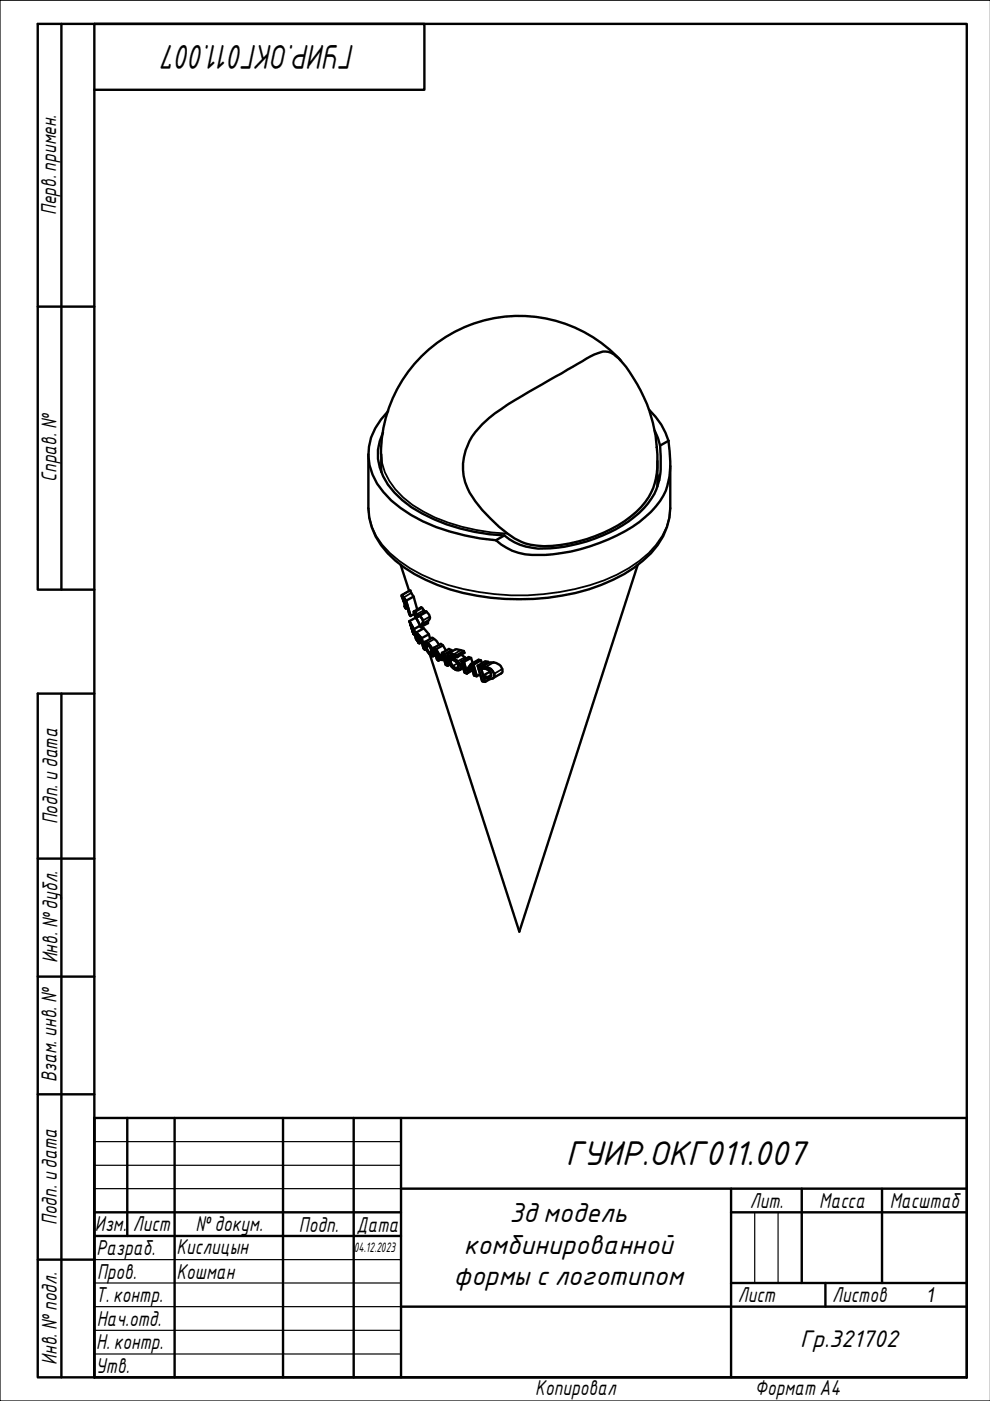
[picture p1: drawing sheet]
<svg xmlns="http://www.w3.org/2000/svg" width="210mm" height="297mm" viewBox="0 0 210 297" stroke-linecap="round" stroke-linejoin="round" font-family="sans-serif">
<g fill="none" stroke="#000" stroke-width=".51">
<path d="M131.7 76.5a29.3 29.3 0 0 0-32.2-7.5 29.3 29.3 0 0 0-18.7 27.3M78.1 96.3v11.4a14.9 14.9 0 0 0 5.7 11.2 38.2 38.2 0 0 0 20.2 7.8 49.2 49.2 0 0 0 26-3.8 23 23 0 0 0 10.6-9.2l.8-2 .5-1.9 .2-2.1v-8.9M80.8 96.3v3.8M81.2 91.7a10.5 10.5 0 0 0 1 11 22 22 0 0 0 9.8 7.4 42 42 0 0 0 14.9 3.4M82.3 87.2a13.2 13.2 0 0 0-4.2 9.5 13.5 13.5 0 0 0 4.8 9.4 33.7 33.7 0 0 0 15.7 7.4l3.2 .7 3.4 .3M102.2 90a54.3 54.3 0 0 1 11.3-7.7l11.7-6.7a8.8 8.8 0 0 1 3.2-1.1 4.6 4.6 0 0 1 3.2 2 31.7 31.7 0 0 1 7.5 25 13.2 13.2 0 0 1-5.4 8 30.9 30.9 0 0 1-19.9 6.2 10.7 10.7 0 0 1-6.2-2.6 28 28 0 0 1-8.5-9.7 12.1 12.1 0 0 1 3.1-13.4zM137.6 86.9a14.7 14.7 0 0 1 4.1 6.6M138.8 91.3l.7 1.6 .5 1.6M139.4 97.8v5.4M140 94.5l.1 2.2a14.6 14.6 0 0 1-2 9 23.8 23.8 0 0 1-12.1 8.5 29.3 29.3 0 0 1-13.2 1.9 11.1 11.1 0 0 1-5.9-2.6M141.7 93.5a21.3 21.3 0 0 1-.5 10.6 19.4 19.4 0 0 1-8.7 8.5 37.9 37.9 0 0 1-21.2 4.9 11.5 11.5 0 0 1-6.1-3M141.7 93.5l-1.7 1"/>
<path d="M85 119.8l1.7 5.5M106.9 113.5l-1.7 1M135.2 119.8l-25.1 77.7-19-58.8M139.4 100.7l.4 1.1M85.2 126.2l.2 .2 .7 1 1 3.2-.3-.3-.4-1.3-.3-.4-.1 .4-.2-.4 .1-.5zM85.2 126.2l1.7-1 .8 1.3 .8 2.7M85.7 127l-.3-.3 .6 1.6M85.7 127l.3 .4 .3 1.2-.3-.3M86.3 128.8l-.3 .2M86.8 131.7l1 1.7 .7 2.4-.3-.3-.6-2.1-.5-1 .6 2.1zM87.7 126.5l-1.6 .9M87.8 129.7l1.5-.9 .8 .9"/>
<path d="M87.8 130.2l-.7 .4M87.9 134.4l-.2 .1M88.2 130.9l-1.4 .8M88.3 134.1l.4 1.8-.2-.2 .2 .6 .3 .1-.2-1M88.3 134.1l1.1 1.2 .7 2.5-.3-.3-.6-2.1-.6-.7 .2 .7M88.3 134.1l1.6-.9 1 1.3 .3 .9M88.5 135.8h.1M88.7 130.5a1.22 1.22 0 0 1 .6 2.1l-.1 .4M88.7 130.5l-.1 .2-.4-.7-.3-.3h-.2l1.5 3.3M88.7 130.5l1.5-.8a1.24 1.24 0 0 1 .5 2v.4l-1.5 .9M88.7 135.7h-.2M89 135.2l-.2 .2"/>
<path d="M89.1 132.6l-1.3 .8M89.4 136.1l-.4 .3M89.5 132.8l.1 .5M90.1 136.1a3.1 3.1 0 0 1 1.8 3l-.2 .1a3.5 3.5 0 0 1-1.7-3zM90.1 136.1l1.7-.9 .8 .7 .5 .8M90.4 137.7l-.3 .1M90.4 136.5a2.34 2.34 0 0 1 1.2 2.2 1.94 1.94 0 0 1-1.2-2.2zM90.9 134.5l-1.5 .8M92 137.3l.5 .4 1 1.7 .2-1 .6 .3 .6 2.4-.4-.1-.5-2-.3 .9-.3-.2-.9-1.5 .5 1.9-.4-.3zM92 137.3l1.5-.8 .4 .3 .7 1.1M92.4 138.9l-.5 .2M93.5 139.8l-.5 .3"/>
<path d="M93.9 136.8l-1.4 .9M94.2 139.7l-.5 .2M95.1 138.5h.5l1.2 .4 .2 .4M95.1 138.5a2.07 2.07 0 0 0 .2 2.2l.4 .6a1.35 1.35 0 0 0 2 .5 2.28 2.28 0 0 0-2.3-2.3l-.1-.3 .3-.3 1.4 .4M95.1 138.5l1.7-.8 1.6 .3 .1 .4-1.5 .9M95.4 139.8a1.51 1.51 0 0 1 1.6 1.9h-.2a1.88 1.88 0 0 1-1.3-1.6M95.4 139.8l.1 .3M95.8 137.8l-1.5 .9M95.8 138.1v-.3l-.6-.2-1.5 .8M96.1 139.1l-.7 .4M97.8 138.8l1 .8M98.4 138l-1.6 .9"/>
<path d="M99.9 139.5l-1.5 .8M95.4 140.9l-.5 .2M97.9 140.2l.5 .1 .5 1.9 1-1.4 .5 .2 .7 2.4-.6-.2-.5-1.8-1 1.4-.5-.2zM97.9 140.2l1.5-.9 .5 .2 .3 1.1M98.2 141.6l-.7 .4M100.2 142.1l-1.2 .7M101.8 143l-.7 .4M101.9 141.3l1.6-1 .1 .3-1.7 .9M101.9 141.5a2.11 2.11 0 0 1 2.9 2 1.39 1.39 0 0 1-1.9 .2l-.3-.1M101.9 141.5v-.2l-.6-.2 .9 3.3 .7 .2-.3-1M102 140l-1.6 1M102 141.8a1.39 1.39 0 0 1 1.5 .2 1.39 1.39 0 0 1 .5 1.4l-.1 .1a1.69 1.69 0 0 1-1.5-.3"/>
<path d="M102 141.8l.4 1.4M102.2 140.6l-.2-.6-.5-.1-1.6 .9M103.5 140.3l-.6-.1-1.6 .9M103.6 140.6a2.09 2.09 0 0 1 2.9 2l-2 1.2M103.9 142.4l-1.5 .8M103.9 143.9l-1 .7"/>
</g>
<g fill="none" stroke="#000" stroke-width=".38">
<path d="M80.8 96.3a13.9 13.9 0 0 0 6.6 10.7 38.6 38.6 0 0 0 20.2 6.1M78.1 107.7a14.1 14.1 0 0 0 6.5 11.2 37.3 37.3 0 0 0 16.9 6.6 51.3 51.3 0 0 0 29.3-3.7 22.9 22.9 0 0 0 9.6-8.1l1-2 .5-2 .2-2M85.6 126.9l-.1 .1M86 127.4l-.3 .2M86.2 128.2l-.2 .1M86.9 125.2l-1.7 1M87.2 125.7l-1.6 1M88.7 135.7h-.1M88.7 135.7l-.1 .1M89.3 136l-.3 .2M89.5 128.9l-1.5 .9M89.9 129.4l-1.5 .8"/>
<path d="M90.2 129.7l-1.5 .8M90.5 129.8l-1.5 .8M90.7 131.7l-1.4 .9M90.9 136.9l-.5 .2M91 131.4l-1.5 .9M91.1 130.7l-1.4 .9M91.6 138.4l-.4 .1M92.1 135.5l-1.5 .8M92.2 138.2l-.3 .2M95.9 139.9l-.4 .2M96.8 139.2l-.7 .4M97.7 137.8l-1.5 .9"/>
<path d="M98.6 139.4l-1.6 .8M97 140.6l-1 .6M97.2 141.3l-.6 .4M98 141l-.3 .2M98.2 141.6l-.7 .4M104.1 143.1l-.8 .5M104.6 140.4l-1.6 1M106.5 141.8l-1.7 1.1"/>
</g>
<g fill="#000">
<circle cx="86.9" cy="125.2" r=".25"/>
<circle cx="90.2" cy="129.7" r=".25"/>
</g>
<circle cx="95.4" cy="139" r=".19" fill="#000"/>
<path d="M210 0h-210v297h210" fill="none" stroke="#000" stroke-width=".25"/>
<path d="M20 5.1h185v286.9h-185z" fill="none" stroke="#000" stroke-width=".51"/>
<g fill="none" stroke="#000" stroke-width=".51">
<path d="M20 237h185v55h-185zM27 237v25.1M37 237v55M60 237v55M75 237v55M85 237v55M20 257h65M85 252h120M155 257h50M155 252v40M170 252v20M187 252v20"/>
<path d="M20 262.1h65M85 277h120M155 272h50M175 272v5"/>
</g>
<path d="M20 242h65M20 247.1h65M20 252h65M160 257v15M165 257v15M20 267.1h65M20 272h65M20 277h65M20 282.1h65M20 287.1h65" fill="none" stroke="#000" stroke-width=".25"/>
<path d="M13 5.1v119.9M20 19h70v-13.9h-82v119.9h12M8 65h12M13 147.1v144.9M20 147.1h-12v144.9h12M8 182h12M8 207.1h12M8 232h12M8 267.1h12" fill="none" stroke="#000" stroke-width=".51"/>
<g font-size="7">
<text x="75.2" y="9.5" transform="rotate(180 75.2 9.5)">ГУИР.ОКГ011.007</text>
<text x="120" y="246.9">ГУИР.ОКГ011.007</text>
</g>
<g font-size="5.6">
<text x="108" y="259.1">3дмодель</text>
<text x="98.4" y="265.8">комбинированной</text>
<text x="96.1" y="272.5">формы с логотипом</text>
</g>
<text font-size="4.9" x="169.7" y="285.7">Гр.321702</text>
<g font-size="4.4">
<text x="11.9" y="45.6" transform="rotate(-90 11.9 45.6)">Перв. примен.</text>
<text x="12" y="102.2" transform="rotate(-90 12 102.2)">Справ. №</text>
<text x="12.2" y="174.8" transform="rotate(-90 12.2 174.8)">Подп. идата</text>
<text x="12.2" y="204.3" transform="rotate(-90 12.2 204.3)">Инв. №дубл.</text>
<text x="12" y="229.5" transform="rotate(-90 12 229.5)">Взам. инв. №</text>
<text x="159" y="256.1">Лит.</text>
<text x="173.7" y="256.1">Масса</text>
<text x="188.7" y="256.1">Масштаб</text>
<text x="12.1" y="259.8" transform="rotate(-90 12.1 259.8)">Подп. идата</text>
<text x="20.1" y="261.1">Изм.</text>
<text x="28.2" y="261.1">Лист</text>
<text x="41.5" y="261">№докум.</text>
<text x="63.4" y="261.2">Подп.</text>
<text x="75.6" y="261.2">Дата</text>
<text x="20.4" y="266.1">Разраб.</text>
<text x="37.4" y="265.9">Кислицын</text>
<text x="20.6" y="271.1">Пров.</text>
<text x="37.4" y="271.1">Кошман</text>
<text x="20.3" y="276.1">Т. контр.</text>
<text x="20.5" y="281.1">Нач.отд.</text>
<text x="156.5" y="276.1">Лист</text>
<text x="176.5" y="276.1">Листов</text>
<text x="196.5" y="276">1</text>
<text x="20.4" y="286.1">Н. контр.</text>
<text x="12.1" y="289.4" transform="rotate(-90 12.1 289.4)">Инв. №подл.</text>
<text x="20.3" y="291.1">Утв.</text>
<text x="113.5" y="295.8">Копировал</text>
<text x="160" y="295.7">Формат A4</text>
</g>
<text font-size="2.8" x="75" y="265.5">04.12.2023</text>
</svg>
